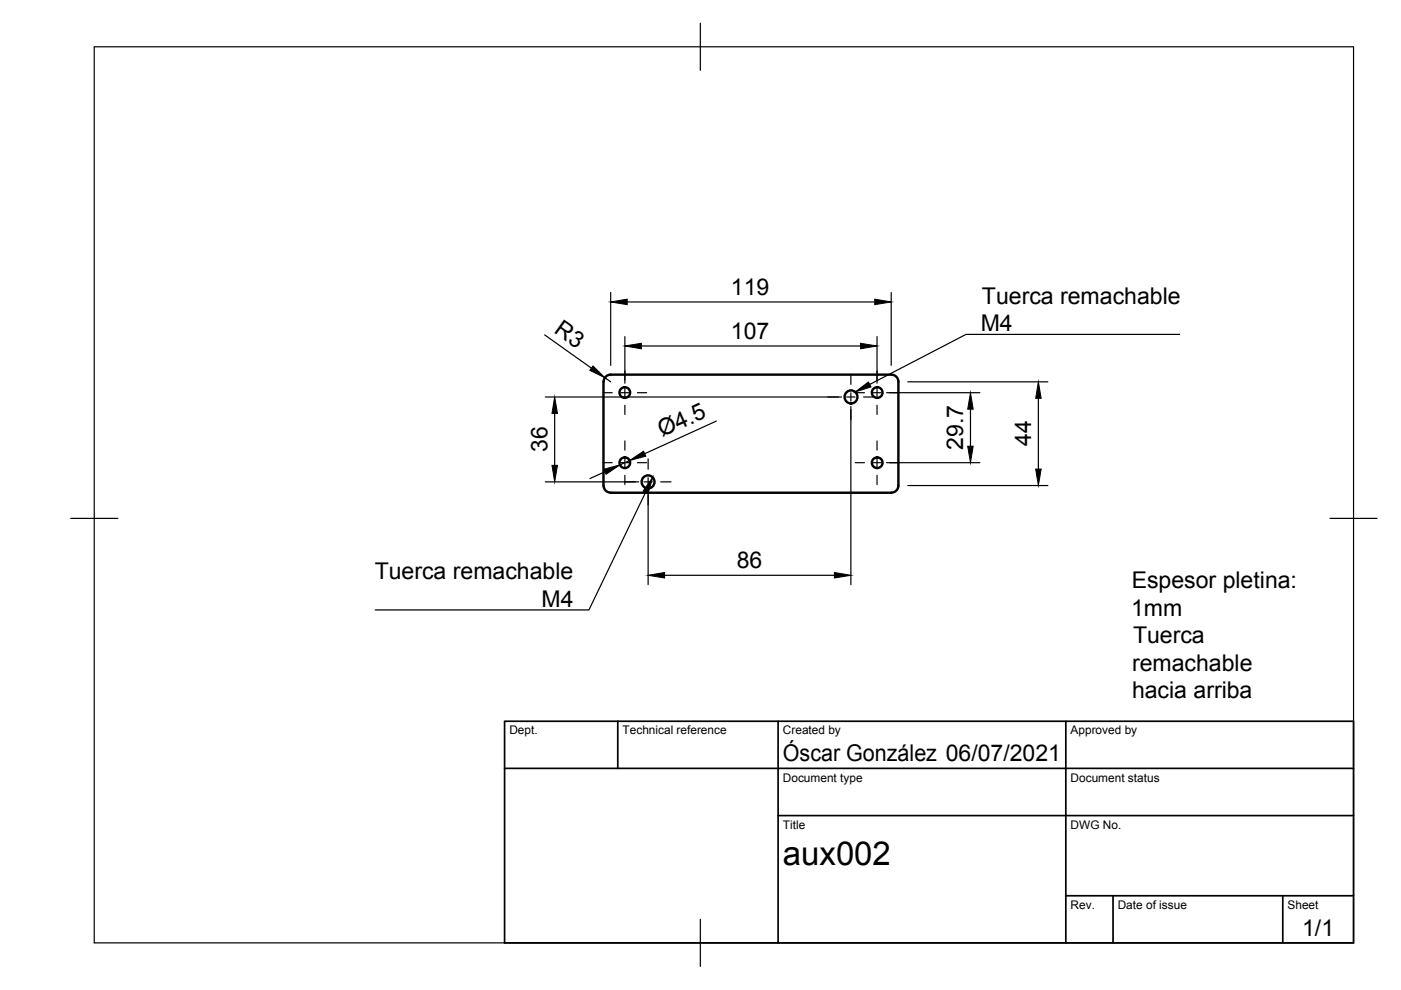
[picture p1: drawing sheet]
<svg xmlns="http://www.w3.org/2000/svg" width="297mm" height="210mm" viewBox="0 0 297 210" stroke-linecap="round" stroke-linejoin="round" font-family="sans-serif">
<!-- layer: Visible -->
<g fill="none" stroke="#000" stroke-width=".51">
<path d="M129.5 79.4h59.5a1.49 1.49 0 0 1 1.5 1.5v22.1M129.5 79.4a1.49 1.49 0 0 0-1.5 1.5v22.1M128 103a1.49 1.49 0 0 0 1.5 1.5M190.5 103a1.49 1.49 0 0 1-1.5 1.5h-59.5"/>
<circle cx="132.5" cy="98.1" r="1.13"/>
<circle cx="132.5" cy="83.2" r="1.13"/>
<circle cx="180.4" cy="84.2" r="1.38"/>
<circle cx="186" cy="98.1" r="1.13"/>
<circle cx="186" cy="83.2" r="1.13"/>
<circle cx="137.4" cy="102.2" r="1.38"/>
</g>
<!-- layer: TitleBlock -->
<path d="M107 152.9h180v47h-180zM131 152.9v10M165 152.9v47M226 152.9v47M107 162.9h180M165 172.9h122M226 189.9h61M236 189.9v10M272 189.9v10" fill="none" stroke="#000" stroke-width=".36"/>
<!-- layer: Border -->
<path d="M20 9.9h267v190h-267zM148.5 4.9v10M15 109.9h10M282 109.9h10M148.5 194.9v10" fill="none" stroke="#000" stroke-width=".25"/>
<!-- layer: Center Lines -->
<g fill="none" stroke="#000" stroke-width=".25">
<path d="M132.5 78.6v2M180.4 79.3v2.2M185.9 78.6v2M127.8 83.3h2M127.8 98.1h2M131.6 83.3h1.8M131.6 98.1h1.8M132.5 82.4v1.8M132.5 85.9v2M132.5 93.5v1.9M132.5 97.2v1.8M135.1 83.3h2"/>
<path d="M135.1 98.1h2M137.4 97.3v2.2M175.5 84.2h2.2M179.5 84.2h1.8M180.4 83.3v1.8M180.4 86.9v2.1M181.3 83.3h2M181.3 98.1h2M183.1 84.2h2.2M185.1 83.3h1.7M185.1 98.1h1.7M185.9 82.4v1.8"/>
<path d="M185.9 85.9v2M185.9 93.5v1.9M185.9 97.2v1.8M188.6 83.3h2M188.6 98.1h2M132.5 100.8v1.9M132.5 102.2h2.2M136.5 102.2h1.8M137.4 101.3v1.8M137.4 104.9v2.2M140.1 102.2h2.2M185.9 100.8v1.9"/>
</g>
<!-- layer: Dimensions -->
<g fill="none" stroke="#000" stroke-width=".25">
<path d="M115.5 71l9.9 7.1M129.5 62v15.5M132.5 71.4v9.9M133 64h52.5M136 73.4h46.5M185.9 71.4v9.9M189 62v15.5M115.6 84.2h62.8M117.6 87.7v11M128.2 80.1l1.3 .9M133.5 97.6l-2.1 1M151.9 89.3l-15.2 6.9"/>
<path d="M180.4 86.2v37.8M188 83.3h19.8M188 98.1h19.8M192.5 81h29.7M205.8 86.8v7.8M220.2 84.4v15.1M115.6 102.2h19.8M128.3 100l-3.2 1.5M137.4 104.2v19.8M192.5 102.9h29.7M140.9 122h36"/>
</g>
<g fill="#000" stroke="#000" stroke-width=".21">
<path d="M125.7 77.6l2.5 2.5-3.1-1.6zM129.5 64l3.5-.6v1.2zM132.5 73.4l3.5-.6v1.1zM182.5 72.8l3.4 .6-3.4 .5zM185.5 63.4l3.5 .6-3.5 .6zM117 98.7h1.2l-.6 3.5zM117.6 84.2l.6 3.5h-1.2zM128 99.5l3.4-.9-2.9 2zM133.5 97.6l2.9-1.9 .5 1zM205.8 83.3l.5 3.5h-1.1zM205.2 94.6h1.1l-.5 3.5zM220.2 81l.5 3.4h-1.1z"/>
<path d="M219.6 99.5h1.1l-.5 3.4zM137.4 122l3.5-.6v1.1zM176.9 121.4l3.5 .6-3.5 .5z"/>
</g>
<!-- layer: Annotations -->
<path d="M181.3 83.1l2.8-2.1 .6 1zM138.4 101.2l-1 3.4-1-.5z" fill="#000" stroke="#000" stroke-width=".21"/>
<path d="M250.1 70.9h-45.3l-20.4 10.6M136.9 104.4l-12 24.9h-45.4" fill="none" stroke="#000" stroke-width=".25"/>
<text font-size="7" x="166" y="183.4">aux002</text>
<g font-size="4.9">
<text x="155" y="62.5">119</text>
<text x="208.2" y="64.4">Tuerca remachable</text>
<text x="117.3" y="70.4" transform="rotate(35 117.3 70.4)">R3</text>
<text x="155" y="71.8">107</text>
<text x="207.9" y="70.2">M4</text>
<text x="116.1" y="95.9" transform="rotate(-90 116.1 95.9)">36</text>
<text x="140.4" y="92.7" transform="rotate(-24 140.4 92.7)">Ø4.5</text>
<text x="204.2" y="95.4" transform="rotate(-90 204.2 95.4)">29.7</text>
<text x="218.7" y="94.6" transform="rotate(-90 218.7 94.6)">44</text>
<text x="79.4" y="122.8">Tuerca remachable</text>
<text x="156.2" y="120.4">86</text>
<text x="239.9" y="124.7">Espesor pletina:</text>
<text x="114.8" y="128.6">M4</text>
<text x="239.8" y="130.5">1mm</text>
<text x="240.2" y="136.3">Tuerca</text>
<text x="240" y="142.2">remachable</text>
<text x="240" y="148">hacia arriba</text>
<text x="166" y="161.4">Óscar González 06/07/2021</text>
<text x="276.1" y="198.6">1/1</text>
</g>
<g font-size="2.5">
<text x="108" y="155.7">Dept.</text>
<text x="132" y="155.7">Technical reference</text>
<text x="166" y="155.7">Created by</text>
<text x="227" y="155.7">Approved by</text>
<text x="166" y="165.7">Document type</text>
<text x="227" y="165.7">Document status</text>
<text x="166" y="175.7">Title</text>
<text x="227" y="175.7">DWG No.</text>
<text x="227" y="192.7">Rev.</text>
<text x="237" y="192.7">Date of issue</text>
<text x="273" y="192.7">Sheet</text>
</g>
</svg>
